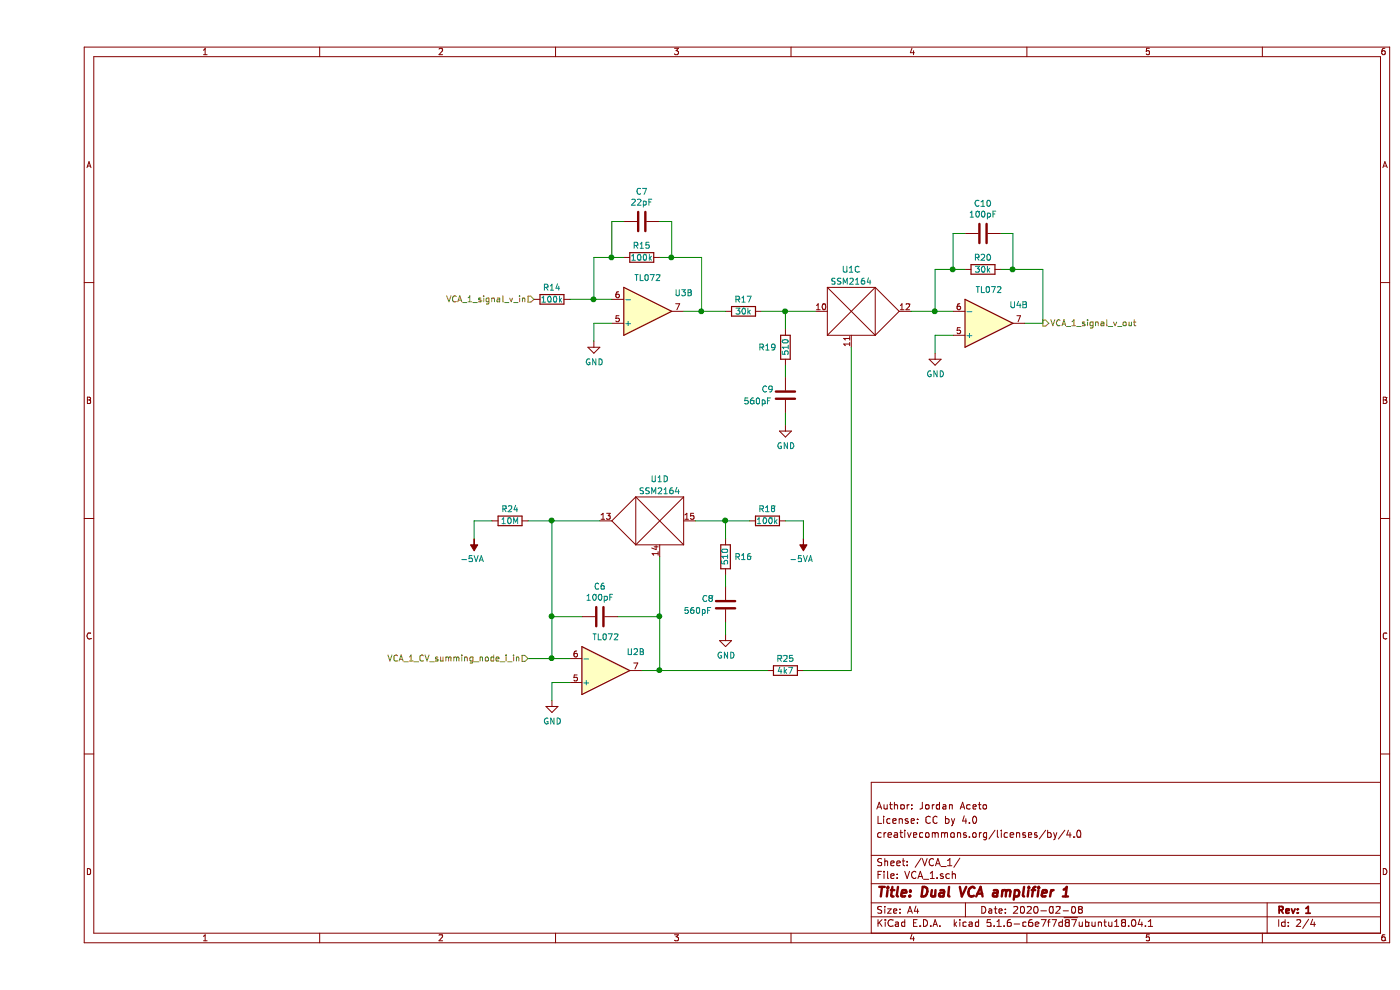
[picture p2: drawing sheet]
EESchema Schematic File Version 4
EELAYER 30 0
EELAYER END
$Descr A4 11693 8268
encoding utf-8
Sheet 2 4
Title "Dual VCA amplifier 1"
Date "2020-02-08"
Rev "1"
Comp ""
Comment1 "creativecommons.org/licenses/by/4.0"
Comment2 "License: CC by 4.0"
Comment3 "Author: Jordan Aceto"
Comment4 ""
$EndDescr
Text HLabel 4150 2500 0    50   Input ~ 0
VCA_1_signal_v_in
Text HLabel 8400 2700 2    50   Output ~ 0
VCA_1_signal_v_out
Text HLabel 4100 5500 0    50   Input ~ 0
VCA_1_CV_summing_node_i_in
$Comp
L Amplifier_Operational:TL072 U?
U 2 1
P 7950 2700
AR Path="/5E9B0106" Ref="U?"  Part="1" 
AR Path="/5E48E312/5E9B0106" Ref="U4"  Part="2" 
AR Path="/5E4A0387/5E9B0106" Ref="U?"  Part="1" 
AR Path="/5E4A03B7/5E9B0106" Ref="U?"  Part="2" 
F 0 "U4" H 8200 2550 50  0000 C CNN
F 1 "TL072" H 7950 2424 50  0000 C CNN
F 2 "Package_SO:SOIC-8_3.9x4.9mm_P1.27mm" H 7950 2700 50  0001 C CNN
F 3 "http://www.ti.com/lit/ds/symlink/tl071.pdf" H 7950 2700 50  0001 C CNN
	2    7950 2700
	1    0    0    1   
$EndComp
$Comp
L dual_VCA:SSM2164 U?
U 3 1
P 6800 2600
AR Path="/5E9B010C" Ref="U?"  Part="1" 
AR Path="/5E48E312/5E9B010C" Ref="U1"  Part="3" 
AR Path="/5E4A0387/5E9B010C" Ref="U?"  Part="1" 
AR Path="/5E4A03B7/5E9B010C" Ref="U?"  Part="3" 
F 0 "U1" H 6800 2950 50  0000 C CNN
F 1 "SSM2164" H 6800 2850 50  0000 C CNN
F 2 "Package_SO:SOIC-16_3.9x9.9mm_P1.27mm" H 6900 2800 50  0001 C CNN
F 3 "" H 6900 2800 50  0001 C CNN
	3    6800 2600
	1    0    0    -1  
$EndComp
$Comp
L Device:R R?
U 1 1
P 7900 2250
AR Path="/5E9B0112" Ref="R?"  Part="1" 
AR Path="/5E48E312/5E9B0112" Ref="R20"  Part="1" 
AR Path="/5E4A0387/5E9B0112" Ref="R?"  Part="1" 
AR Path="/5E4A03B7/5E9B0112" Ref="R?"  Part="1" 
F 0 "R20" V 7800 2250 50  0000 C CNN
F 1 "30k" V 7900 2250 50  0000 C CNN
F 2 "Resistor_SMD:R_0805_2012Metric_Pad1.15x1.40mm_HandSolder" V 7830 2250 50  0001 C CNN
F 3 "~" H 7900 2250 50  0001 C CNN
	1    7900 2250
	0    1    1    0   
$EndComp
$Comp
L Device:R R?
U 1 1
P 5900 2600
AR Path="/5E9B0118" Ref="R?"  Part="1" 
AR Path="/5E48E312/5E9B0118" Ref="R17"  Part="1" 
AR Path="/5E4A0387/5E9B0118" Ref="R?"  Part="1" 
AR Path="/5E4A03B7/5E9B0118" Ref="R?"  Part="1" 
F 0 "R17" V 5800 2600 50  0000 C CNN
F 1 "30k" V 5900 2600 50  0000 C CNN
F 2 "Resistor_SMD:R_0805_2012Metric_Pad1.15x1.40mm_HandSolder" V 5830 2600 50  0001 C CNN
F 3 "~" H 5900 2600 50  0001 C CNN
	1    5900 2600
	0    1    1    0   
$EndComp
$Comp
L Device:R R?
U 1 1
P 6250 2900
AR Path="/5E9B011E" Ref="R?"  Part="1" 
AR Path="/5E48E312/5E9B011E" Ref="R19"  Part="1" 
AR Path="/5E4A0387/5E9B011E" Ref="R?"  Part="1" 
AR Path="/5E4A03B7/5E9B011E" Ref="R?"  Part="1" 
F 0 "R19" H 6100 2900 50  0000 C CNN
F 1 "510" V 6250 2900 50  0000 C CNN
F 2 "Resistor_SMD:R_0805_2012Metric_Pad1.15x1.40mm_HandSolder" V 6180 2900 50  0001 C CNN
F 3 "~" H 6250 2900 50  0001 C CNN
	1    6250 2900
	1    0    0    -1  
$EndComp
$Comp
L Device:C C?
U 1 1
P 6250 3300
AR Path="/5E9B0124" Ref="C?"  Part="1" 
AR Path="/5E48E312/5E9B0124" Ref="C9"  Part="1" 
AR Path="/5E4A0387/5E9B0124" Ref="C?"  Part="1" 
AR Path="/5E4A03B7/5E9B0124" Ref="C?"  Part="1" 
F 0 "C9" H 6050 3350 50  0000 L CNN
F 1 "560pF" H 5900 3250 50  0000 L CNN
F 2 "Capacitor_SMD:C_0805_2012Metric_Pad1.15x1.40mm_HandSolder" H 6288 3150 50  0001 C CNN
F 3 "~" H 6250 3300 50  0001 C CNN
	1    6250 3300
	1    0    0    -1  
$EndComp
Wire Wire Line
	7650 2600 7500 2600
Wire Wire Line
	7500 2600 7500 2250
Wire Wire Line
	7500 2250 7650 2250
Wire Wire Line
	8250 2700 8400 2700
Wire Wire Line
	8400 2700 8400 2250
Wire Wire Line
	8400 2250 8150 2250
Wire Wire Line
	7500 2600 7300 2600
Connection ~ 7500 2600
Wire Wire Line
	6250 3050 6250 3150
Wire Wire Line
	6250 2750 6250 2600
Wire Wire Line
	6250 2600 6050 2600
Wire Wire Line
	6250 2600 6500 2600
Connection ~ 6250 2600
$Comp
L power:GND #PWR?
U 1 1
P 7500 2950
AR Path="/5E9B0137" Ref="#PWR?"  Part="1" 
AR Path="/5E48E312/5E9B0137" Ref="#PWR0103"  Part="1" 
AR Path="/5E4A0387/5E9B0137" Ref="#PWR?"  Part="1" 
AR Path="/5E4A03B7/5E9B0137" Ref="#PWR?"  Part="1" 
F 0 "#PWR0103" H 7500 2700 50  0001 C CNN
F 1 "GND" H 7505 2777 50  0000 C CNN
F 2 "" H 7500 2950 50  0001 C CNN
F 3 "" H 7500 2950 50  0001 C CNN
	1    7500 2950
	1    0    0    -1  
$EndComp
Wire Wire Line
	7500 2950 7500 2800
Wire Wire Line
	7500 2800 7650 2800
$Comp
L power:GND #PWR?
U 1 1
P 6250 3550
AR Path="/5E9B013F" Ref="#PWR?"  Part="1" 
AR Path="/5E48E312/5E9B013F" Ref="#PWR0104"  Part="1" 
AR Path="/5E4A0387/5E9B013F" Ref="#PWR?"  Part="1" 
AR Path="/5E4A03B7/5E9B013F" Ref="#PWR?"  Part="1" 
F 0 "#PWR0104" H 6250 3300 50  0001 C CNN
F 1 "GND" H 6255 3377 50  0000 C CNN
F 2 "" H 6250 3550 50  0001 C CNN
F 3 "" H 6250 3550 50  0001 C CNN
	1    6250 3550
	1    0    0    -1  
$EndComp
Wire Wire Line
	6250 3550 6250 3450
$Comp
L Amplifier_Operational:TL072 U?
U 2 1
P 4750 5600
AR Path="/5E9B0146" Ref="U?"  Part="1" 
AR Path="/5E48E312/5E9B0146" Ref="U2"  Part="2" 
AR Path="/5E4A0387/5E9B0146" Ref="U?"  Part="1" 
AR Path="/5E4A03B7/5E9B0146" Ref="U?"  Part="2" 
F 0 "U2" H 5000 5450 50  0000 C CNN
F 1 "TL072" H 4750 5324 50  0000 C CNN
F 2 "Package_SO:SOIC-8_3.9x4.9mm_P1.27mm" H 4750 5600 50  0001 C CNN
F 3 "http://www.ti.com/lit/ds/symlink/tl071.pdf" H 4750 5600 50  0001 C CNN
	2    4750 5600
	1    0    0    1   
$EndComp
$Comp
L dual_VCA:SSM2164 U?
U 4 1
P 5200 4350
AR Path="/5E9B014C" Ref="U?"  Part="1" 
AR Path="/5E48E312/5E9B014C" Ref="U1"  Part="4" 
AR Path="/5E4A0387/5E9B014C" Ref="U?"  Part="1" 
AR Path="/5E4A03B7/5E9B014C" Ref="U?"  Part="4" 
F 0 "U1" H 5200 4700 50  0000 C CNN
F 1 "SSM2164" H 5200 4600 50  0000 C CNN
F 2 "Package_SO:SOIC-16_3.9x9.9mm_P1.27mm" H 5300 4550 50  0001 C CNN
F 3 "" H 5300 4550 50  0001 C CNN
	4    5200 4350
	-1   0    0    -1  
$EndComp
$Comp
L Device:R R?
U 1 1
P 5750 4650
AR Path="/5E9B0152" Ref="R?"  Part="1" 
AR Path="/5E48E312/5E9B0152" Ref="R16"  Part="1" 
AR Path="/5E4A0387/5E9B0152" Ref="R?"  Part="1" 
AR Path="/5E4A03B7/5E9B0152" Ref="R?"  Part="1" 
F 0 "R16" H 5600 4650 50  0000 C CNN
F 1 "510" V 5750 4650 50  0000 C CNN
F 2 "Resistor_SMD:R_0805_2012Metric_Pad1.15x1.40mm_HandSolder" V 5680 4650 50  0001 C CNN
F 3 "~" H 5750 4650 50  0001 C CNN
	1    5750 4650
	-1   0    0    -1  
$EndComp
Wire Wire Line
	4450 5500 4300 5500
Wire Wire Line
	4300 5500 4300 5150
Wire Wire Line
	4300 5150 4550 5150
Wire Wire Line
	5050 5600 5200 5600
Wire Wire Line
	5200 5600 5200 5150
Wire Wire Line
	5200 5150 4850 5150
Wire Wire Line
	4300 5500 4100 5500
Connection ~ 4300 5500
Wire Wire Line
	5750 4500 5750 4350
Wire Wire Line
	5750 4350 5500 4350
$Comp
L power:GND #PWR?
U 1 1
P 4300 5850
AR Path="/5E9B0162" Ref="#PWR?"  Part="1" 
AR Path="/5E48E312/5E9B0162" Ref="#PWR0105"  Part="1" 
AR Path="/5E4A0387/5E9B0162" Ref="#PWR?"  Part="1" 
AR Path="/5E4A03B7/5E9B0162" Ref="#PWR?"  Part="1" 
F 0 "#PWR0105" H 4300 5600 50  0001 C CNN
F 1 "GND" H 4305 5677 50  0000 C CNN
F 2 "" H 4300 5850 50  0001 C CNN
F 3 "" H 4300 5850 50  0001 C CNN
	1    4300 5850
	1    0    0    -1  
$EndComp
Wire Wire Line
	4300 5850 4300 5700
Wire Wire Line
	4300 5700 4450 5700
Wire Wire Line
	5200 5150 5200 4650
Connection ~ 5200 5150
Wire Wire Line
	4700 4350 4300 4350
Wire Wire Line
	4300 4350 4300 5150
Connection ~ 4300 5150
$Comp
L Device:C C?
U 1 1
P 4700 5150
AR Path="/5E9B016F" Ref="C?"  Part="1" 
AR Path="/5E48E312/5E9B016F" Ref="C6"  Part="1" 
AR Path="/5E4A0387/5E9B016F" Ref="C?"  Part="1" 
AR Path="/5E4A03B7/5E9B016F" Ref="C?"  Part="1" 
F 0 "C6" V 4448 5150 50  0000 C CNN
F 1 "100pF" V 4539 5150 50  0000 C CNN
F 2 "Capacitor_SMD:C_0805_2012Metric_Pad1.15x1.40mm_HandSolder" H 4738 5000 50  0001 C CNN
F 3 "~" H 4700 5150 50  0001 C CNN
	1    4700 5150
	0    1    1    0   
$EndComp
$Comp
L Device:C C?
U 1 1
P 5750 5050
AR Path="/5E9B0175" Ref="C?"  Part="1" 
AR Path="/5E48E312/5E9B0175" Ref="C8"  Part="1" 
AR Path="/5E4A0387/5E9B0175" Ref="C?"  Part="1" 
AR Path="/5E4A03B7/5E9B0175" Ref="C?"  Part="1" 
F 0 "C8" H 5550 5100 50  0000 L CNN
F 1 "560pF" H 5400 5000 50  0000 L CNN
F 2 "Capacitor_SMD:C_0805_2012Metric_Pad1.15x1.40mm_HandSolder" H 5788 4900 50  0001 C CNN
F 3 "~" H 5750 5050 50  0001 C CNN
	1    5750 5050
	1    0    0    -1  
$EndComp
$Comp
L power:GND #PWR?
U 1 1
P 5750 5300
AR Path="/5E9B017B" Ref="#PWR?"  Part="1" 
AR Path="/5E48E312/5E9B017B" Ref="#PWR0106"  Part="1" 
AR Path="/5E4A0387/5E9B017B" Ref="#PWR?"  Part="1" 
AR Path="/5E4A03B7/5E9B017B" Ref="#PWR?"  Part="1" 
F 0 "#PWR0106" H 5750 5050 50  0001 C CNN
F 1 "GND" H 5755 5127 50  0000 C CNN
F 2 "" H 5750 5300 50  0001 C CNN
F 3 "" H 5750 5300 50  0001 C CNN
	1    5750 5300
	1    0    0    -1  
$EndComp
Wire Wire Line
	5750 5300 5750 5200
Wire Wire Line
	5750 4900 5750 4800
Wire Wire Line
	6800 5600 6800 2900
$Comp
L Amplifier_Operational:TL072 U?
U 2 1
P 5100 2600
AR Path="/5E9B0189" Ref="U?"  Part="1" 
AR Path="/5E48E312/5E9B0189" Ref="U3"  Part="2" 
AR Path="/5E4A0387/5E9B0189" Ref="U?"  Part="1" 
AR Path="/5E4A03B7/5E9B0189" Ref="U?"  Part="2" 
F 0 "U3" H 5400 2450 50  0000 C CNN
F 1 "TL072" H 5100 2324 50  0000 C CNN
F 2 "Package_SO:SOIC-8_3.9x4.9mm_P1.27mm" H 5100 2600 50  0001 C CNN
F 3 "http://www.ti.com/lit/ds/symlink/tl071.pdf" H 5100 2600 50  0001 C CNN
	2    5100 2600
	1    0    0    1   
$EndComp
$Comp
L Device:R R?
U 1 1
P 5050 2150
AR Path="/5E9B018F" Ref="R?"  Part="1" 
AR Path="/5E48E312/5E9B018F" Ref="R15"  Part="1" 
AR Path="/5E4A0387/5E9B018F" Ref="R?"  Part="1" 
AR Path="/5E4A03B7/5E9B018F" Ref="R?"  Part="1" 
F 0 "R15" V 4950 2150 50  0000 C CNN
F 1 "100k" V 5050 2150 50  0000 C CNN
F 2 "Resistor_SMD:R_0805_2012Metric_Pad1.15x1.40mm_HandSolder" V 4980 2150 50  0001 C CNN
F 3 "~" H 5050 2150 50  0001 C CNN
	1    5050 2150
	0    1    1    0   
$EndComp
Wire Wire Line
	4800 2500 4650 2500
Wire Wire Line
	4650 2500 4650 2150
Wire Wire Line
	4650 2150 4800 2150
Wire Wire Line
	5550 2150 5300 2150
Wire Wire Line
	4650 2500 4450 2500
Connection ~ 4650 2500
$Comp
L power:GND #PWR?
U 1 1
P 4650 2850
AR Path="/5E9B019B" Ref="#PWR?"  Part="1" 
AR Path="/5E48E312/5E9B019B" Ref="#PWR0107"  Part="1" 
AR Path="/5E4A0387/5E9B019B" Ref="#PWR?"  Part="1" 
AR Path="/5E4A03B7/5E9B019B" Ref="#PWR?"  Part="1" 
F 0 "#PWR0107" H 4650 2600 50  0001 C CNN
F 1 "GND" H 4655 2677 50  0000 C CNN
F 2 "" H 4650 2850 50  0001 C CNN
F 3 "" H 4650 2850 50  0001 C CNN
	1    4650 2850
	1    0    0    -1  
$EndComp
Wire Wire Line
	4650 2850 4650 2700
Wire Wire Line
	4650 2700 4800 2700
Wire Wire Line
	5550 2150 5550 2600
Wire Wire Line
	5550 2600 5400 2600
Wire Wire Line
	5750 2600 5550 2600
Connection ~ 5550 2600
$Comp
L Device:R R?
U 1 1
P 4300 2500
AR Path="/5E9B01A7" Ref="R?"  Part="1" 
AR Path="/5E48E312/5E9B01A7" Ref="R14"  Part="1" 
AR Path="/5E4A0387/5E9B01A7" Ref="R?"  Part="1" 
AR Path="/5E4A03B7/5E9B01A7" Ref="R?"  Part="1" 
F 0 "R14" V 4200 2500 50  0000 C CNN
F 1 "100k" V 4300 2500 50  0000 C CNN
F 2 "Resistor_SMD:R_0805_2012Metric_Pad1.15x1.40mm_HandSolder" V 4230 2500 50  0001 C CNN
F 3 "~" H 4300 2500 50  0001 C CNN
	1    4300 2500
	0    1    1    0   
$EndComp
$Comp
L Device:C C10
U 1 1
P 7900 1950
AR Path="/5E48E312/5E9B01AD" Ref="C10"  Part="1" 
AR Path="/5E4A03B7/5E9B01AD" Ref="C?"  Part="1" 
F 0 "C10" V 7648 1950 50  0000 C CNN
F 1 "100pF" V 7739 1950 50  0000 C CNN
F 2 "Capacitor_SMD:C_0805_2012Metric_Pad1.15x1.40mm_HandSolder" H 7938 1800 50  0001 C CNN
F 3 "~" H 7900 1950 50  0001 C CNN
	1    7900 1950
	0    1    1    0   
$EndComp
Wire Wire Line
	7750 1950 7650 1950
Wire Wire Line
	7650 1950 7650 2250
Wire Wire Line
	8050 1950 8150 1950
Wire Wire Line
	8150 1950 8150 2250
Connection ~ 8150 2250
Wire Wire Line
	8150 2250 8050 2250
Connection ~ 7650 2250
Wire Wire Line
	7650 2250 7750 2250
$Comp
L Device:C C7
U 1 1
P 5050 1850
AR Path="/5E48E312/5E9B01BB" Ref="C7"  Part="1" 
AR Path="/5E4A03B7/5E9B01BB" Ref="C?"  Part="1" 
F 0 "C7" V 4798 1850 50  0000 C CNN
F 1 "22pF" V 4889 1850 50  0000 C CNN
F 2 "Capacitor_SMD:C_0805_2012Metric_Pad1.15x1.40mm_HandSolder" H 5088 1700 50  0001 C CNN
F 3 "~" H 5050 1850 50  0001 C CNN
	1    5050 1850
	0    1    1    0   
$EndComp
Wire Wire Line
	4900 1850 4800 1850
Wire Wire Line
	4800 1850 4800 2150
Wire Wire Line
	5200 1850 5300 1850
Wire Wire Line
	5300 1850 5300 2150
Connection ~ 5300 2150
Wire Wire Line
	5300 2150 5200 2150
Connection ~ 4800 2150
Wire Wire Line
	4800 2150 4900 2150
$Comp
L Device:R R?
U 1 1
P 6100 4350
AR Path="/5E9B01C9" Ref="R?"  Part="1" 
AR Path="/5E48E312/5E9B01C9" Ref="R18"  Part="1" 
AR Path="/5E4A0387/5E9B01C9" Ref="R?"  Part="1" 
AR Path="/5E4A03B7/5E9B01C9" Ref="R?"  Part="1" 
F 0 "R18" V 6000 4350 50  0000 C CNN
F 1 "100k" V 6100 4350 50  0000 C CNN
F 2 "Resistor_SMD:R_0805_2012Metric_Pad1.15x1.40mm_HandSolder" V 6030 4350 50  0001 C CNN
F 3 "~" H 6100 4350 50  0001 C CNN
	1    6100 4350
	0    -1   1    0   
$EndComp
Wire Wire Line
	5750 4350 5950 4350
$Comp
L power:-5VA #PWR0108
U 1 1
P 6400 4500
AR Path="/5E48E312/5E9B01D0" Ref="#PWR0108"  Part="1" 
AR Path="/5E4A03B7/5E9B01D0" Ref="#PWR?"  Part="1" 
F 0 "#PWR0108" H 6400 4600 50  0001 C CNN
F 1 "-5VA" H 6415 4673 50  0000 C CNN
F 2 "" H 6400 4500 50  0001 C CNN
F 3 "" H 6400 4500 50  0001 C CNN
	1    6400 4500
	-1   0    0    1   
$EndComp
Wire Wire Line
	6400 4500 6400 4350
Wire Wire Line
	6400 4350 6250 4350
Connection ~ 5750 4350
$Comp
L Device:R R25
U 1 1
P 6250 5600
F 0 "R25" V 6150 5600 50  0000 C CNN
F 1 "4k7" V 6250 5600 50  0000 C CNN
F 2 "Resistor_SMD:R_0805_2012Metric_Pad1.15x1.40mm_HandSolder" V 6180 5600 50  0001 C CNN
F 3 "~" H 6250 5600 50  0001 C CNN
	1    6250 5600
	0    1    1    0   
$EndComp
Wire Wire Line
	6800 5600 6400 5600
Wire Wire Line
	6100 5600 5200 5600
Connection ~ 5200 5600
$Comp
L Device:R R24
U 1 1
P 3950 4350
F 0 "R24" V 3850 4350 50  0000 C CNN
F 1 "10M" V 3950 4350 50  0000 C CNN
F 2 "Resistor_SMD:R_0805_2012Metric_Pad1.15x1.40mm_HandSolder" V 3880 4350 50  0001 C CNN
F 3 "~" H 3950 4350 50  0001 C CNN
	1    3950 4350
	0    1    1    0   
$EndComp
$Comp
L power:-5VA #PWR015
U 1 1
P 3650 4500
AR Path="/5E48E312/5E46CA7E" Ref="#PWR015"  Part="1" 
AR Path="/5E4A03B7/5E46CA7E" Ref="#PWR?"  Part="1" 
F 0 "#PWR015" H 3650 4600 50  0001 C CNN
F 1 "-5VA" H 3665 4673 50  0000 C CNN
F 2 "" H 3650 4500 50  0001 C CNN
F 3 "" H 3650 4500 50  0001 C CNN
	1    3650 4500
	-1   0    0    1   
$EndComp
Wire Wire Line
	3650 4500 3650 4350
Wire Wire Line
	3650 4350 3800 4350
Wire Wire Line
	4100 4350 4300 4350
Connection ~ 4300 4350
$EndSCHEMATC
